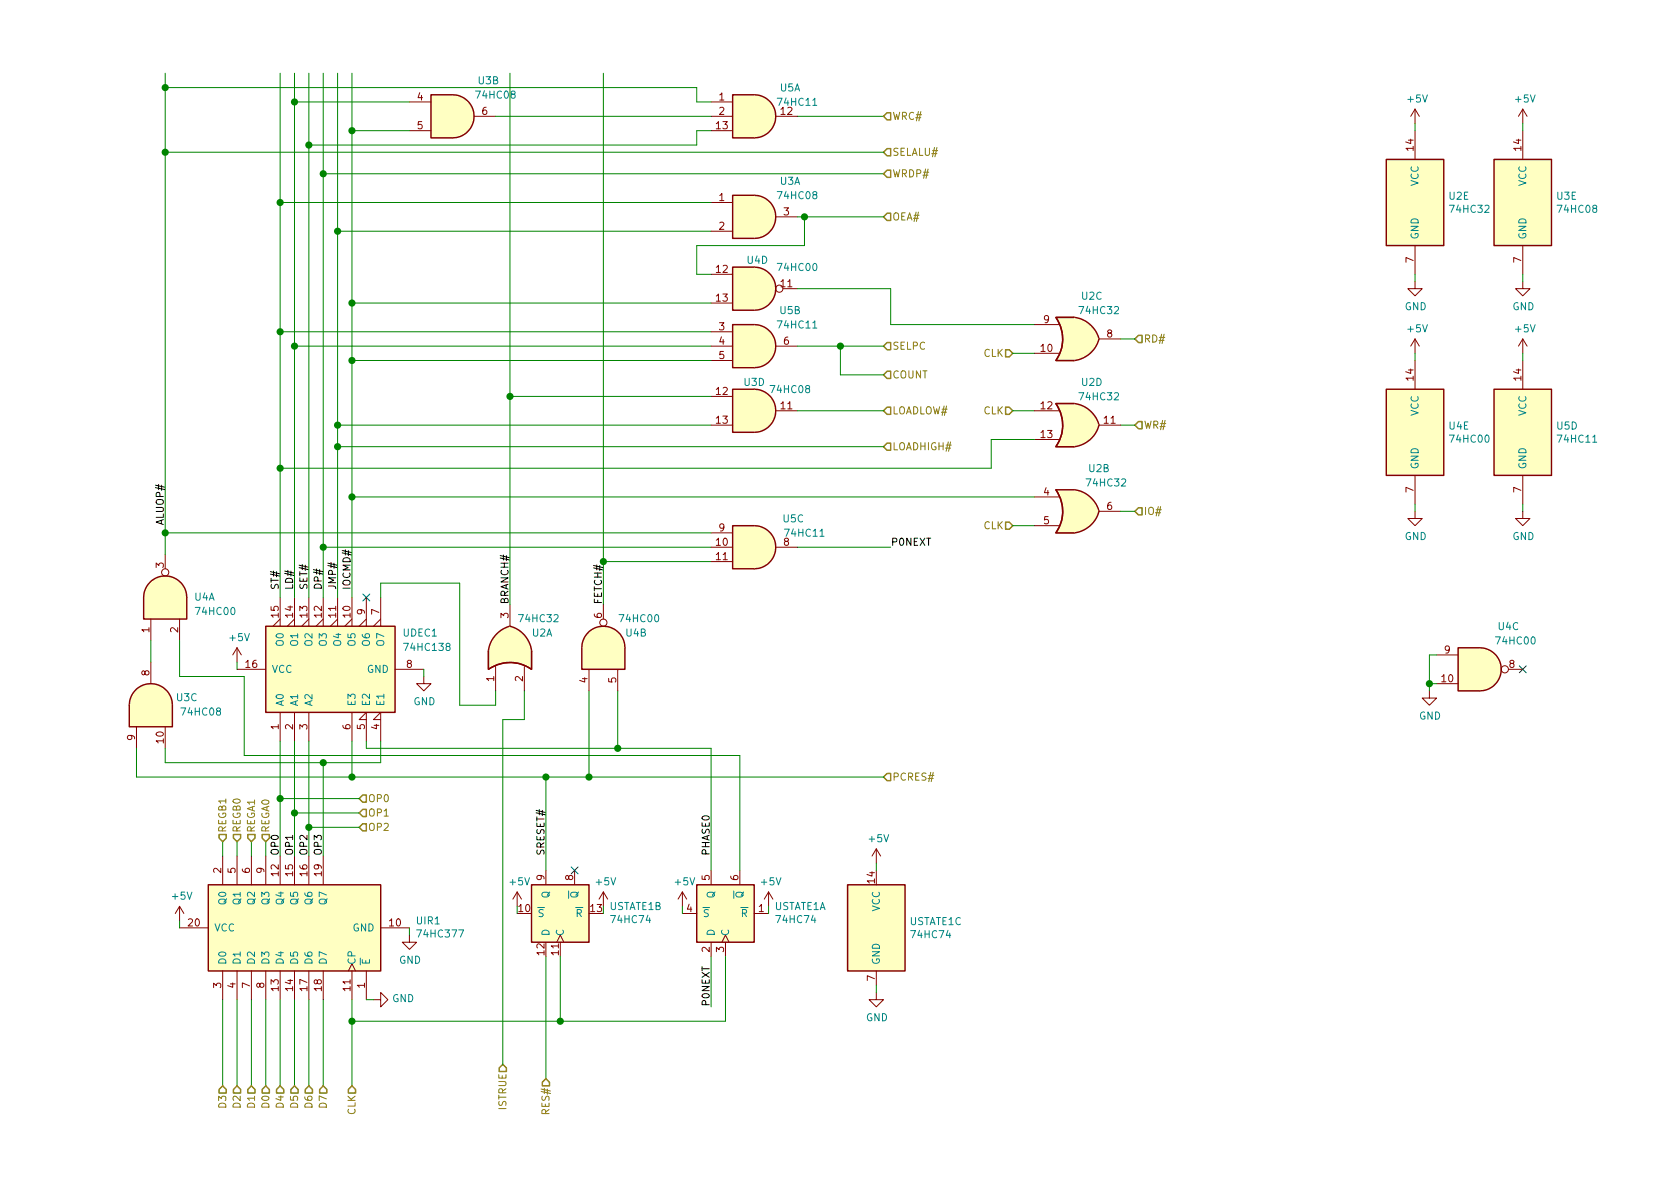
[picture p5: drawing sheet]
EESchema Schematic File Version 4
LIBS:cpuboard-cache
EELAYER 26 0
EELAYER END
$Descr A4 11693 8268
encoding utf-8
Sheet 5 5
Title ""
Date ""
Rev ""
Comp ""
Comment1 ""
Comment2 ""
Comment3 ""
Comment4 ""
$EndDescr
$Comp
L 74xx:74LS377 UIR1
U 1 1
P 2050 6450
F 0 "UIR1" V 2096 5609 50  0000 R CNN
F 1 "74HC377" V 2005 5609 50  0000 R CNN
F 2 "" H 2050 6450 50  0001 C CNN
F 3 "http://www.ti.com/lit/gpn/sn74LS377" H 2050 6450 50  0001 C CNN
	1    2050 6450
	0    -1   -1   0   
$EndComp
$Comp
L 74xx:74HC74 USTATE1
U 1 1
P 5050 6350
F 0 "USTATE1" V 5096 6009 50  0000 R CNN
F 1 "74HC74" V 5005 6009 50  0000 R CNN
F 2 "" H 5050 6350 50  0001 C CNN
F 3 "74xx/74hc_hct74.pdf" H 5050 6350 50  0001 C CNN
	1    5050 6350
	0    -1   -1   0   
$EndComp
$Comp
L 74xx:74HC74 USTATE1
U 2 1
P 3900 6350
F 0 "USTATE1" V 3946 6009 50  0000 R CNN
F 1 "74HC74" V 3855 6009 50  0000 R CNN
F 2 "" H 3900 6350 50  0001 C CNN
F 3 "74xx/74hc_hct74.pdf" H 3900 6350 50  0001 C CNN
	2    3900 6350
	0    -1   -1   0   
$EndComp
$Comp
L 74xx:74HC74 USTATE1
U 3 1
P 6100 6450
F 0 "USTATE1" H 6330 6496 50  0000 L CNN
F 1 "74HC74" H 6330 6405 50  0000 L CNN
F 2 "" H 6100 6450 50  0001 C CNN
F 3 "74xx/74hc_hct74.pdf" H 6100 6450 50  0001 C CNN
	3    6100 6450
	1    0    0    -1  
$EndComp
Wire Wire Line
	1550 7550 1550 6950
Wire Wire Line
	1650 7550 1650 6950
Wire Wire Line
	1750 7550 1750 6950
Wire Wire Line
	1850 7550 1850 6950
Wire Wire Line
	1950 7550 1950 6950
Wire Wire Line
	2050 7550 2050 6950
Wire Wire Line
	2150 7550 2150 6950
Wire Wire Line
	2250 7550 2250 6950
$Comp
L power:GND #PWR0185
U 1 1
P 2600 6950
F 0 "#PWR0185" H 2600 6700 50  0001 C CNN
F 1 "GND" V 2605 6822 50  0000 R CNN
F 2 "" H 2600 6950 50  0001 C CNN
F 3 "" H 2600 6950 50  0001 C CNN
	1    2600 6950
	0    -1   -1   0   
$EndComp
$Comp
L power:GND #PWR0186
U 1 1
P 2850 6500
F 0 "#PWR0186" H 2850 6250 50  0001 C CNN
F 1 "GND" H 2855 6327 50  0000 C CNN
F 2 "" H 2850 6500 50  0001 C CNN
F 3 "" H 2850 6500 50  0001 C CNN
	1    2850 6500
	1    0    0    -1  
$EndComp
$Comp
L power:+5V #PWR0187
U 1 1
P 1250 6400
F 0 "#PWR0187" H 1250 6250 50  0001 C CNN
F 1 "+5V" H 1265 6573 50  0000 C CNN
F 2 "" H 1250 6400 50  0001 C CNN
F 3 "" H 1250 6400 50  0001 C CNN
	1    1250 6400
	1    0    0    -1  
$EndComp
Wire Wire Line
	1250 6400 1250 6450
Wire Wire Line
	2850 6450 2850 6500
$Comp
L power:+5V #PWR0188
U 1 1
P 6100 6000
F 0 "#PWR0188" H 6100 5850 50  0001 C CNN
F 1 "+5V" H 6115 6173 50  0000 C CNN
F 2 "" H 6100 6000 50  0001 C CNN
F 3 "" H 6100 6000 50  0001 C CNN
	1    6100 6000
	1    0    0    -1  
$EndComp
$Comp
L power:GND #PWR0189
U 1 1
P 6100 6900
F 0 "#PWR0189" H 6100 6650 50  0001 C CNN
F 1 "GND" H 6105 6727 50  0000 C CNN
F 2 "" H 6100 6900 50  0001 C CNN
F 3 "" H 6100 6900 50  0001 C CNN
	1    6100 6900
	1    0    0    -1  
$EndComp
Wire Wire Line
	6100 6050 6100 6000
Wire Wire Line
	6100 6850 6100 6900
$Comp
L power:+5V #PWR0190
U 1 1
P 3600 6300
F 0 "#PWR0190" H 3600 6150 50  0001 C CNN
F 1 "+5V" H 3615 6473 50  0000 C CNN
F 2 "" H 3600 6300 50  0001 C CNN
F 3 "" H 3600 6300 50  0001 C CNN
	1    3600 6300
	1    0    0    -1  
$EndComp
$Comp
L power:+5V #PWR0191
U 1 1
P 4200 6300
F 0 "#PWR0191" H 4200 6150 50  0001 C CNN
F 1 "+5V" H 4215 6473 50  0000 C CNN
F 2 "" H 4200 6300 50  0001 C CNN
F 3 "" H 4200 6300 50  0001 C CNN
	1    4200 6300
	1    0    0    -1  
$EndComp
$Comp
L power:+5V #PWR0192
U 1 1
P 4750 6300
F 0 "#PWR0192" H 4750 6150 50  0001 C CNN
F 1 "+5V" H 4765 6473 50  0000 C CNN
F 2 "" H 4750 6300 50  0001 C CNN
F 3 "" H 4750 6300 50  0001 C CNN
	1    4750 6300
	1    0    0    -1  
$EndComp
$Comp
L power:+5V #PWR0193
U 1 1
P 5350 6300
F 0 "#PWR0193" H 5350 6150 50  0001 C CNN
F 1 "+5V" H 5365 6473 50  0000 C CNN
F 2 "" H 5350 6300 50  0001 C CNN
F 3 "" H 5350 6300 50  0001 C CNN
	1    5350 6300
	1    0    0    -1  
$EndComp
Wire Wire Line
	3600 6350 3600 6300
Wire Wire Line
	4200 6350 4200 6300
Wire Wire Line
	4750 6350 4750 6300
Wire Wire Line
	5350 6350 5350 6300
Connection ~ 2450 7100
Wire Wire Line
	2450 7100 2450 6950
Connection ~ 3900 7100
Wire Wire Line
	3900 7100 3900 6650
Wire Wire Line
	3900 7100 5050 7100
Wire Wire Line
	5050 7100 5050 6650
Wire Wire Line
	2450 7100 2450 7550
Wire Wire Line
	2450 7100 3900 7100
Wire Wire Line
	3800 7500 3800 6650
Text Label 3800 5950 1    50   ~ 0
SRESET#
Text Label 4950 5950 1    50   ~ 0
PHASE0
Text Label 4950 7000 1    50   ~ 0
P0NEXT
Wire Wire Line
	4950 7000 4950 6650
Text Label 2250 5950 1    50   ~ 0
OP3
Text Label 2150 5950 1    50   ~ 0
OP2
Text Label 2050 5950 1    50   ~ 0
OP1
Text Label 1950 5950 1    50   ~ 0
OP0
Wire Wire Line
	1550 5950 1550 5850
Wire Wire Line
	1650 5950 1650 5850
Wire Wire Line
	1750 5950 1750 5850
Wire Wire Line
	1850 5950 1850 5850
$Comp
L 74xx:74LS138 UDEC1
U 1 1
P 2250 4650
F 0 "UDEC1" V 2500 4100 50  0000 R CNN
F 1 "74HC138" V 2400 4100 50  0000 R CNN
F 2 "" H 2250 4650 50  0001 C CNN
F 3 "http://www.ti.com/lit/gpn/sn74LS138" H 2250 4650 50  0001 C CNN
	1    2250 4650
	0    -1   -1   0   
$EndComp
Wire Wire Line
	3800 5400 2450 5400
Wire Wire Line
	2450 5400 2450 5150
Wire Wire Line
	3800 5400 3800 6050
Wire Wire Line
	4950 5200 4300 5200
Wire Wire Line
	4950 5200 4950 6050
Text Label 1950 4100 1    50   ~ 0
ST#
Text Label 2050 4100 1    50   ~ 0
LD#
Text Label 2150 4100 1    50   ~ 0
SET#
Text Label 2250 4100 1    50   ~ 0
DP#
Text Label 2350 4100 1    50   ~ 0
JMP#
Text Label 3550 4200 1    50   ~ 0
BRANCH#
$Comp
L 74xx:74LS32 U2
U 1 1
P 3550 4500
F 0 "U2" V 3650 4350 50  0000 R CNN
F 1 "74HC32" V 3750 4450 50  0000 R CNN
F 2 "" H 3550 4500 50  0001 C CNN
F 3 "http://www.ti.com/lit/gpn/sn74LS32" H 3550 4500 50  0001 C CNN
	1    3550 4500
	0    -1   -1   0   
$EndComp
$Comp
L power:GND #PWR0194
U 1 1
P 2950 4700
F 0 "#PWR0194" H 2950 4450 50  0001 C CNN
F 1 "GND" H 2955 4527 50  0000 C CNN
F 2 "" H 2950 4700 50  0001 C CNN
F 3 "" H 2950 4700 50  0001 C CNN
	1    2950 4700
	1    0    0    -1  
$EndComp
$Comp
L power:+5V #PWR0195
U 1 1
P 1650 4600
F 0 "#PWR0195" H 1650 4450 50  0001 C CNN
F 1 "+5V" H 1665 4773 50  0000 C CNN
F 2 "" H 1650 4600 50  0001 C CNN
F 3 "" H 1650 4600 50  0001 C CNN
	1    1650 4600
	1    0    0    -1  
$EndComp
Wire Wire Line
	2950 4700 2950 4650
Wire Wire Line
	1650 4600 1650 4650
$Comp
L 74xx:74LS00 U4
U 1 1
P 1150 4150
F 0 "U4" V 1150 3950 50  0000 R CNN
F 1 "74HC00" V 1050 3950 50  0000 R CNN
F 2 "" H 1150 4150 50  0001 C CNN
F 3 "http://www.ti.com/lit/gpn/sn74ls00" H 1150 4150 50  0001 C CNN
	1    1150 4150
	0    -1   -1   0   
$EndComp
Text Label 4200 4200 1    50   ~ 0
FETCH#
Wire Wire Line
	4200 4200 4200 3900
Wire Wire Line
	2650 4050 3200 4050
Wire Wire Line
	3200 4050 3200 4900
Wire Wire Line
	3200 4900 3450 4900
Wire Wire Line
	3450 4900 3450 4800
Wire Wire Line
	2650 4050 2650 4150
Wire Wire Line
	4100 4800 4100 5400
Connection ~ 3800 5400
Wire Wire Line
	4300 4800 4300 5200
Connection ~ 4300 5200
$Comp
L 74xx:74HC00 U4
U 2 1
P 4200 4500
F 0 "U4" V 4300 4350 50  0000 R CNN
F 1 "74HC00" V 4400 4400 50  0000 R CNN
F 2 "" H 4200 4500 50  0001 C CNN
F 3 "http://www.ti.com/lit/gpn/sn74hc00" H 4200 4500 50  0001 C CNN
	2    4200 4500
	0    -1   -1   0   
$EndComp
Connection ~ 2250 5300
Text Label 1150 3650 1    50   ~ 0
ALUOP#
Wire Wire Line
	5550 800  6150 800 
$Comp
L 74xx:74LS08 U3
U 1 1
P 5250 1500
F 0 "U3" H 5500 1750 50  0000 C CNN
F 1 "74HC08" H 5550 1650 50  0000 C CNN
F 2 "" H 5250 1500 50  0001 C CNN
F 3 "http://www.ti.com/lit/gpn/sn74LS08" H 5250 1500 50  0001 C CNN
	1    5250 1500
	1    0    0    -1  
$EndComp
Wire Wire Line
	6150 1200 2250 1200
Connection ~ 2250 1200
$Comp
L 74xx:74LS08 U3
U 2 1
P 3150 800
F 0 "U3" H 3400 1050 50  0000 C CNN
F 1 "74HC08" H 3450 950 50  0000 C CNN
F 2 "" H 3150 800 50  0001 C CNN
F 3 "http://www.ti.com/lit/gpn/sn74LS08" H 3150 800 50  0001 C CNN
	2    3150 800 
	1    0    0    -1  
$EndComp
Wire Wire Line
	5550 1500 5600 1500
Wire Wire Line
	4950 1400 1950 1400
Connection ~ 1950 1400
Wire Wire Line
	4950 1600 2350 1600
Connection ~ 2350 1600
$Comp
L 74xx:74LS11 U5
U 2 1
P 5250 2400
F 0 "U5" H 5500 2650 50  0000 C CNN
F 1 "74HC11" H 5550 2550 50  0000 C CNN
F 2 "" H 5250 2400 50  0001 C CNN
F 3 "http://www.ti.com/lit/gpn/sn74LS11" H 5250 2400 50  0001 C CNN
	2    5250 2400
	1    0    0    -1  
$EndComp
$Comp
L 74xx:74LS08 U3
U 3 1
P 1050 4900
F 0 "U3" V 1100 4650 50  0000 C CNN
F 1 "74HC08" V 1000 4550 50  0000 C CNN
F 2 "" H 1050 4900 50  0001 C CNN
F 3 "http://www.ti.com/lit/gpn/sn74LS08" H 1050 4900 50  0001 C CNN
	3    1050 4900
	0    -1   -1   0   
$EndComp
$Comp
L 74xx:74LS11 U5
U 1 1
P 5250 800
F 0 "U5" H 5500 1000 50  0000 C CNN
F 1 "74HC11" H 5550 900 50  0000 C CNN
F 2 "" H 5250 800 50  0001 C CNN
F 3 "http://www.ti.com/lit/gpn/sn74LS11" H 5250 800 50  0001 C CNN
	1    5250 800 
	1    0    0    -1  
$EndComp
Text Label 6200 3800 0    50   ~ 0
P0NEXT
Wire Wire Line
	5550 3800 6200 3800
Connection ~ 2250 3800
Wire Wire Line
	2250 3800 2250 4150
Wire Wire Line
	4950 3900 4200 3900
Connection ~ 4200 3900
$Comp
L 74xx:74LS32 U2
U 3 1
P 7500 2350
F 0 "U2" H 7600 2650 50  0000 C CNN
F 1 "74HC32" H 7650 2550 50  0000 C CNN
F 2 "" H 7500 2350 50  0001 C CNN
F 3 "http://www.ti.com/lit/gpn/sn74LS32" H 7500 2350 50  0001 C CNN
	3    7500 2350
	1    0    0    -1  
$EndComp
$Comp
L 74xx:74HC00 U4
U 3 1
P 10300 4650
F 0 "U4" H 10500 4950 50  0000 C CNN
F 1 "74HC00" H 10550 4850 50  0000 C CNN
F 2 "" H 10300 4650 50  0001 C CNN
F 3 "http://www.ti.com/lit/gpn/sn74hc00" H 10300 4650 50  0001 C CNN
	3    10300 4650
	1    0    0    -1  
$EndComp
$Comp
L 74xx:74HC00 U4
U 5 1
P 9850 3000
F 0 "U4" H 10080 3046 50  0000 L CNN
F 1 "74HC00" H 10080 2955 50  0000 L CNN
F 2 "" H 9850 3000 50  0001 C CNN
F 3 "http://www.ti.com/lit/gpn/sn74hc00" H 9850 3000 50  0001 C CNN
	5    9850 3000
	1    0    0    -1  
$EndComp
$Comp
L 74xx:74LS11 U5
U 4 1
P 10600 3000
F 0 "U5" H 10830 3046 50  0000 L CNN
F 1 "74HC11" H 10830 2955 50  0000 L CNN
F 2 "" H 10600 3000 50  0001 C CNN
F 3 "http://www.ti.com/lit/gpn/sn74LS11" H 10600 3000 50  0001 C CNN
	4    10600 3000
	1    0    0    -1  
$EndComp
$Comp
L 74xx:74LS08 U3
U 5 1
P 10600 1400
F 0 "U3" H 10830 1446 50  0000 L CNN
F 1 "74HC08" H 10830 1355 50  0000 L CNN
F 2 "" H 10600 1400 50  0001 C CNN
F 3 "http://www.ti.com/lit/gpn/sn74LS08" H 10600 1400 50  0001 C CNN
	5    10600 1400
	1    0    0    -1  
$EndComp
$Comp
L 74xx:74LS32 U2
U 5 1
P 9850 1400
F 0 "U2" H 10080 1446 50  0000 L CNN
F 1 "74HC32" H 10080 1355 50  0000 L CNN
F 2 "" H 9850 1400 50  0001 C CNN
F 3 "http://www.ti.com/lit/gpn/sn74LS32" H 9850 1400 50  0001 C CNN
	5    9850 1400
	1    0    0    -1  
$EndComp
$Comp
L 74xx:74LS11 U5
U 3 1
P 5250 3800
F 0 "U5" H 5600 4000 50  0000 R CNN
F 1 "74HC11" H 5750 3900 50  0000 R CNN
F 2 "" H 5250 3800 50  0001 C CNN
F 3 "http://www.ti.com/lit/gpn/sn74LS11" H 5250 3800 50  0001 C CNN
	3    5250 3800
	1    0    0    -1  
$EndComp
$Comp
L power:+5V #PWR0196
U 1 1
P 9850 2450
F 0 "#PWR0196" H 9850 2300 50  0001 C CNN
F 1 "+5V" H 9865 2623 50  0000 C CNN
F 2 "" H 9850 2450 50  0001 C CNN
F 3 "" H 9850 2450 50  0001 C CNN
	1    9850 2450
	1    0    0    -1  
$EndComp
$Comp
L power:+5V #PWR0197
U 1 1
P 9850 850
F 0 "#PWR0197" H 9850 700 50  0001 C CNN
F 1 "+5V" H 9865 1023 50  0000 C CNN
F 2 "" H 9850 850 50  0001 C CNN
F 3 "" H 9850 850 50  0001 C CNN
	1    9850 850 
	1    0    0    -1  
$EndComp
$Comp
L power:+5V #PWR0198
U 1 1
P 10600 850
F 0 "#PWR0198" H 10600 700 50  0001 C CNN
F 1 "+5V" H 10615 1023 50  0000 C CNN
F 2 "" H 10600 850 50  0001 C CNN
F 3 "" H 10600 850 50  0001 C CNN
	1    10600 850 
	1    0    0    -1  
$EndComp
$Comp
L power:GND #PWR0199
U 1 1
P 9850 3550
F 0 "#PWR0199" H 9850 3300 50  0001 C CNN
F 1 "GND" H 9855 3377 50  0000 C CNN
F 2 "" H 9850 3550 50  0001 C CNN
F 3 "" H 9850 3550 50  0001 C CNN
	1    9850 3550
	1    0    0    -1  
$EndComp
$Comp
L power:GND #PWR0200
U 1 1
P 9850 1950
F 0 "#PWR0200" H 9850 1700 50  0001 C CNN
F 1 "GND" H 9855 1777 50  0000 C CNN
F 2 "" H 9850 1950 50  0001 C CNN
F 3 "" H 9850 1950 50  0001 C CNN
	1    9850 1950
	1    0    0    -1  
$EndComp
$Comp
L power:GND #PWR0201
U 1 1
P 10600 1950
F 0 "#PWR0201" H 10600 1700 50  0001 C CNN
F 1 "GND" H 10605 1777 50  0000 C CNN
F 2 "" H 10600 1950 50  0001 C CNN
F 3 "" H 10600 1950 50  0001 C CNN
	1    10600 1950
	1    0    0    -1  
$EndComp
$Comp
L power:+5V #PWR0202
U 1 1
P 10600 2450
F 0 "#PWR0202" H 10600 2300 50  0001 C CNN
F 1 "+5V" H 10615 2623 50  0000 C CNN
F 2 "" H 10600 2450 50  0001 C CNN
F 3 "" H 10600 2450 50  0001 C CNN
	1    10600 2450
	1    0    0    -1  
$EndComp
$Comp
L power:GND #PWR0205
U 1 1
P 10600 3550
F 0 "#PWR0205" H 10600 3300 50  0001 C CNN
F 1 "GND" H 10605 3377 50  0000 C CNN
F 2 "" H 10600 3550 50  0001 C CNN
F 3 "" H 10600 3550 50  0001 C CNN
	1    10600 3550
	1    0    0    -1  
$EndComp
Wire Wire Line
	9850 2500 9850 2450
Wire Wire Line
	9850 3550 9850 3500
Wire Wire Line
	9850 1950 9850 1900
Wire Wire Line
	9850 900  9850 850 
Wire Wire Line
	10600 900  10600 850 
Wire Wire Line
	10600 1950 10600 1900
Wire Wire Line
	10600 3550 10600 3500
Wire Wire Line
	10600 2500 10600 2450
Wire Wire Line
	1250 4700 1700 4700
Wire Wire Line
	2550 6950 2600 6950
Text HLabel 1850 7550 3    50   Input ~ 0
D0
Text HLabel 1750 7550 3    50   Input ~ 0
D1
Text HLabel 1650 7550 3    50   Input ~ 0
D2
Text HLabel 1550 7550 3    50   Input ~ 0
D3
Text HLabel 1950 7550 3    50   Input ~ 0
D4
Text HLabel 2050 7550 3    50   Input ~ 0
D5
Text HLabel 2150 7550 3    50   Input ~ 0
D6
Text HLabel 2250 7550 3    50   Input ~ 0
D7
Text HLabel 2450 7550 3    50   Input ~ 0
CLK
Text HLabel 3800 7500 3    50   Input ~ 0
RES#
Text HLabel 7900 2950 2    50   Input ~ 0
WR#
Wire Wire Line
	7900 2950 7800 2950
Text HLabel 7900 2350 2    50   Input ~ 0
RD#
Wire Wire Line
	7900 2350 7800 2350
Wire Wire Line
	7200 2250 6200 2250
Text HLabel 7050 2850 0    50   Input ~ 0
CLK
Text HLabel 7050 2450 0    50   Input ~ 0
CLK
Wire Wire Line
	7050 2850 7200 2850
Wire Wire Line
	7050 2450 7200 2450
Text HLabel 6150 5400 2    50   Input ~ 0
PCRES#
Wire Wire Line
	4100 5400 6150 5400
Connection ~ 4100 5400
Text HLabel 6150 2400 2    50   Input ~ 0
SELPC
Text HLabel 6150 2600 2    50   Input ~ 0
COUNT
Text HLabel 6150 2850 2    50   Input ~ 0
LOADLOW#
Text HLabel 6150 1500 2    50   Input ~ 0
OEA#
Text HLabel 6150 1200 2    50   Input ~ 0
WRDP#
Text HLabel 6150 1050 2    50   Input ~ 0
SELALU#
Text HLabel 6150 800  2    50   Input ~ 0
WRC#
Wire Wire Line
	1150 1050 6150 1050
Connection ~ 1150 1050
Wire Wire Line
	1150 3700 4950 3700
Wire Wire Line
	2250 3800 4950 3800
Text HLabel 3500 7400 3    50   Input ~ 0
ISTRUE
Wire Wire Line
	3500 7400 3500 5000
Wire Wire Line
	3500 5000 3650 5000
Wire Wire Line
	3650 4800 3650 5000
Text HLabel 1850 5850 1    50   Input ~ 0
REGA0
Text HLabel 1750 5850 1    50   Input ~ 0
REGA1
Text HLabel 1650 5850 1    50   Input ~ 0
REGB0
Text HLabel 1550 5850 1    50   Input ~ 0
REGB1
Text HLabel 2500 5650 2    50   Input ~ 0
OP1
Text HLabel 2500 5750 2    50   Input ~ 0
OP2
NoConn ~ 2550 4150
Wire Wire Line
	1950 5150 1950 5300
$Comp
L 74xx:74LS32 U2
U 2 1
P 7500 3550
AR Path="/6088908D/5F9AE1AE" Ref="U2"  Part="2" 
AR Path="/60888F9A/5F9AE1AE" Ref="U?"  Part="2" 
F 0 "U2" H 7650 3850 50  0000 C CNN
F 1 "74HC32" H 7700 3750 50  0000 C CNN
F 2 "" H 7500 3550 50  0001 C CNN
F 3 "http://www.ti.com/lit/gpn/sn74LS32" H 7500 3550 50  0001 C CNN
	2    7500 3550
	1    0    0    -1  
$EndComp
Wire Wire Line
	2650 5300 2650 5150
Wire Wire Line
	2250 5300 2650 5300
Wire Wire Line
	2550 5200 2550 5150
Wire Wire Line
	2550 5200 4300 5200
Text HLabel 6150 3100 2    50   Input ~ 0
LOADHIGH#
$Comp
L 74xx:74LS08 U3
U 4 1
P 5250 2850
AR Path="/6088908D/5FA7BFF7" Ref="U3"  Part="4" 
AR Path="/60888F9A/5FA7BFF7" Ref="U?"  Part="4" 
F 0 "U3" H 5250 3050 50  0000 C CNN
F 1 "74HC08" H 5500 3000 50  0000 C CNN
F 2 "" H 5250 2850 50  0001 C CNN
F 3 "http://www.ti.com/lit/gpn/sn74LS08" H 5250 2850 50  0001 C CNN
	4    5250 2850
	1    0    0    -1  
$EndComp
$Comp
L 74xx:74LS32 U2
U 4 1
P 7500 2950
AR Path="/6088908D/5FA7BFFE" Ref="U2"  Part="4" 
AR Path="/60888F9A/5FA7BFFE" Ref="U?"  Part="4" 
F 0 "U2" H 7600 3250 50  0000 C CNN
F 1 "74HC32" H 7650 3150 50  0000 C CNN
F 2 "" H 7500 2950 50  0001 C CNN
F 3 "http://www.ti.com/lit/gpn/sn74LS32" H 7500 2950 50  0001 C CNN
	4    7500 2950
	1    0    0    -1  
$EndComp
$Comp
L 74xx:74HC00 U4
U 4 1
P 5250 2000
AR Path="/6088908D/5FAA4DC6" Ref="U4"  Part="4" 
AR Path="/60888F9A/5FAA4DC6" Ref="U?"  Part="4" 
F 0 "U4" H 5350 2200 50  0000 R CNN
F 1 "74HC00" H 5700 2150 50  0000 R CNN
F 2 "" H 5250 2000 50  0001 C CNN
F 3 "http://www.ti.com/lit/gpn/sn74hc00" H 5250 2000 50  0001 C CNN
	4    5250 2000
	1    0    0    -1  
$EndComp
NoConn ~ 4000 6050
Connection ~ 2450 5400
Wire Wire Line
	1950 5300 1950 5550
Wire Wire Line
	950  5400 2450 5400
Wire Wire Line
	1150 5200 1150 5300
Wire Wire Line
	1150 5300 2250 5300
Wire Wire Line
	950  5200 950  5400
Wire Wire Line
	1150 3850 1150 3700
Connection ~ 1150 3700
Wire Wire Line
	1150 1050 1150 3700
Wire Wire Line
	2250 1200 2250 3800
Wire Wire Line
	6150 2850 5550 2850
Wire Wire Line
	2350 1600 2350 2950
Wire Wire Line
	5550 2000 6200 2000
Wire Wire Line
	6200 2000 6200 2250
Wire Wire Line
	6150 3100 2350 3100
Connection ~ 2350 3100
Wire Wire Line
	4950 2950 2350 2950
Connection ~ 2350 2950
Wire Wire Line
	2350 2950 2350 3100
Wire Wire Line
	4950 2750 3550 2750
Connection ~ 3550 2750
Wire Wire Line
	4950 2300 1950 2300
Connection ~ 1950 2300
Wire Wire Line
	2350 3100 2350 4150
Wire Wire Line
	4950 1900 4850 1900
Wire Wire Line
	4850 1900 4850 1700
Wire Wire Line
	4850 1700 5600 1700
Wire Wire Line
	5600 1700 5600 1500
Connection ~ 5600 1500
Wire Wire Line
	5600 1500 6150 1500
Text Label 2450 4100 1    50   ~ 0
IOCMD#
Wire Wire Line
	4950 2400 2450 2400
Wire Wire Line
	2450 2400 2050 2400
Connection ~ 2050 2400
Connection ~ 2450 2500
Wire Wire Line
	2450 2500 2450 3450
Wire Wire Line
	2450 2500 4950 2500
Wire Wire Line
	2050 2400 2050 4150
Wire Wire Line
	1950 2300 1950 3250
Wire Wire Line
	3800 5400 4100 5400
Wire Wire Line
	4950 900  4850 900 
Wire Wire Line
	4850 900  4850 1000
Wire Wire Line
	3450 800  4950 800 
Wire Wire Line
	1150 500  1150 600 
Wire Wire Line
	2250 500  2250 1200
Wire Wire Line
	2350 500  2350 1600
Wire Wire Line
	1150 600  3550 600 
Wire Wire Line
	4850 600  4850 700 
Wire Wire Line
	4850 700  4950 700 
Connection ~ 1150 600 
Wire Wire Line
	3550 600  4200 600 
Wire Wire Line
	4200 600  4850 600 
Wire Wire Line
	1150 600  1150 1050
Wire Wire Line
	3550 500  3550 2750
Wire Wire Line
	4200 500  4200 3900
Wire Wire Line
	1950 500  1950 1400
Wire Wire Line
	2050 500  2050 700 
Wire Wire Line
	2050 700  2850 700 
Connection ~ 2050 700 
Wire Wire Line
	4850 1000 2450 1000
Wire Wire Line
	2050 700  2050 2400
Wire Wire Line
	2450 2100 4950 2100
Connection ~ 2450 2100
Wire Wire Line
	2450 2100 2450 2500
Text HLabel 7900 3550 2    50   Input ~ 0
IO#
Wire Wire Line
	7800 3550 7900 3550
Wire Wire Line
	5850 2400 5850 2600
Wire Wire Line
	5850 2600 6150 2600
Connection ~ 5850 2400
Wire Wire Line
	5850 2400 6150 2400
Wire Wire Line
	5550 2400 5850 2400
Wire Wire Line
	3550 2750 3550 4200
Connection ~ 2450 3450
Wire Wire Line
	2450 3450 2450 4150
Wire Wire Line
	2450 3450 7200 3450
Text HLabel 7050 3650 0    50   Input ~ 0
CLK
Wire Wire Line
	7050 3650 7200 3650
Wire Wire Line
	1250 4450 1250 4700
Wire Wire Line
	1050 4450 1050 4600
$Comp
L power:GND #PWR?
U 1 1
P 9950 4800
F 0 "#PWR?" H 9950 4550 50  0001 C CNN
F 1 "GND" H 9955 4627 50  0000 C CNN
F 2 "" H 9950 4800 50  0001 C CNN
F 3 "" H 9950 4800 50  0001 C CNN
	1    9950 4800
	1    0    0    -1  
$EndComp
Wire Wire Line
	9950 4800 9950 4750
Wire Wire Line
	9950 4750 10000 4750
Wire Wire Line
	9950 4750 9950 4550
Wire Wire Line
	9950 4550 10000 4550
Connection ~ 9950 4750
NoConn ~ 10600 4650
Wire Wire Line
	7200 3050 6900 3050
Wire Wire Line
	6900 3050 6900 3250
Wire Wire Line
	6900 3250 1950 3250
Connection ~ 1950 3250
Wire Wire Line
	1950 3250 1950 4150
Wire Wire Line
	1950 1400 1950 2300
Wire Wire Line
	2150 1000 2450 1000
Connection ~ 2150 1000
Wire Wire Line
	2150 1000 2150 4150
Wire Wire Line
	2450 500  2450 900 
Wire Wire Line
	2150 500  2150 1000
Wire Wire Line
	2450 900  2850 900 
Connection ~ 2450 900 
Wire Wire Line
	2450 900  2450 2100
Text HLabel 2500 5550 2    50   Input ~ 0
OP0
Wire Wire Line
	2250 5300 2250 5950
Wire Wire Line
	1950 5550 2500 5550
Connection ~ 1950 5550
Wire Wire Line
	1950 5550 1950 5950
Wire Wire Line
	2050 5150 2050 5650
Wire Wire Line
	2150 5150 2150 5750
Wire Wire Line
	2050 5650 2500 5650
Connection ~ 2050 5650
Wire Wire Line
	2050 5650 2050 5950
Wire Wire Line
	2500 5750 2150 5750
Connection ~ 2150 5750
Wire Wire Line
	2150 5750 2150 5950
Wire Wire Line
	1700 5250 5150 5250
Wire Wire Line
	5150 5250 5150 6050
Wire Wire Line
	1700 4700 1700 5250
$EndSCHEMATC
